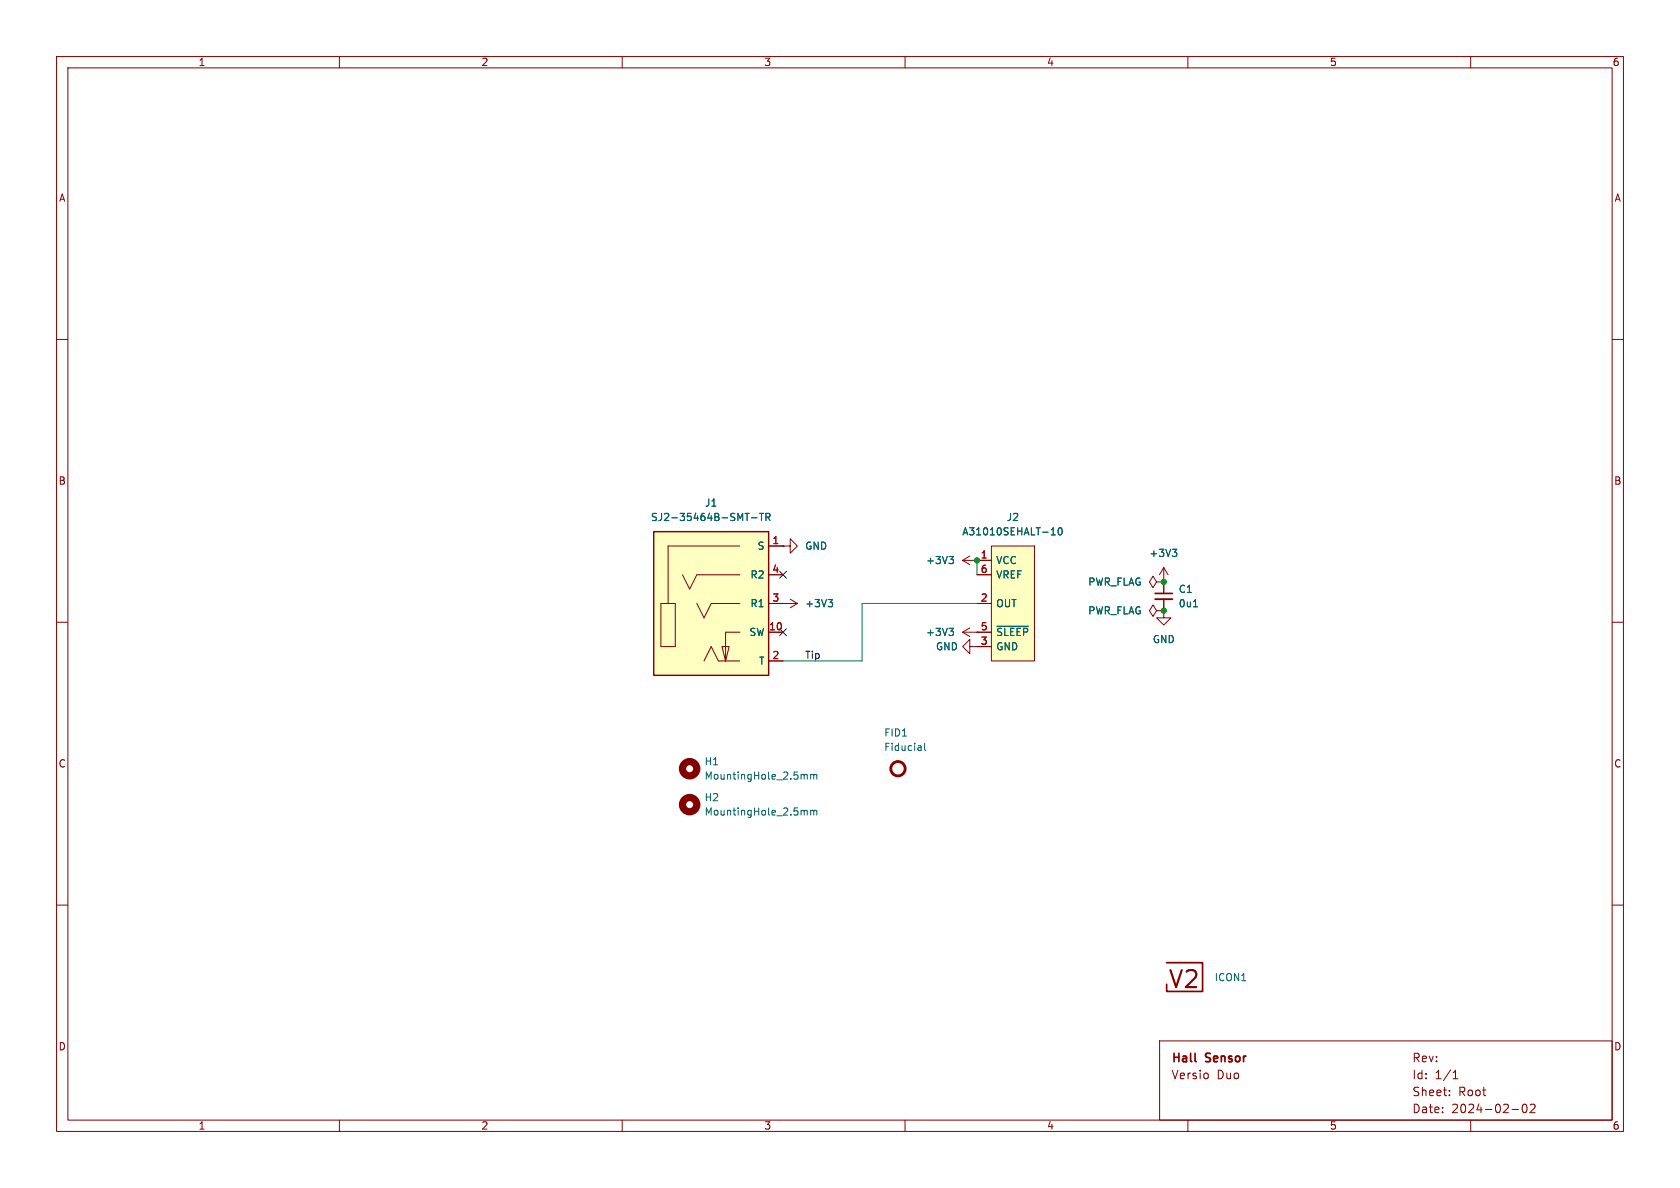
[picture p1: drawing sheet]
<svg xmlns="http://www.w3.org/2000/svg" width="297mm" height="210mm" viewBox="0 0 297 210" stroke-linecap="round" stroke-linejoin="round" font-family="sans-serif">
<g fill="none" stroke="#840000" stroke-width=".18">
<path d="M10 10h277v190h-277zM12 12h273v186h-273zM60 10v2M110 10v2M160 10v2M210 10v2M260 10v2M10 60h2M285 60h2M138.4 96.5h1.3v-1.2l1.3 1.2-1.3 1.3v-1.3M138.4 96.5h.1M170.2 99.1l1.2 .7"/>
<path d="M170.2 99.1h2.5M171.4 98.3l-1.2 .8M172.7 99.1h.1M10 110h2M138.4 106.7h.1M138.4 106.7h2.6M139.7 105.9l1.3 .8M141 106.7l-1.3 .7M170.2 111.8l1.2 .7M170.2 111.8h2.5M171.4 114.3v-1.3l-1.2 1.3 1.2 1.3v-1.3h1.3M171.4 111l-1.2 .8"/>
<path d="M172.7 111.8h.1M172.7 114.3h.1M285 110h2M10 160h2M285 160h2M60 198v2M110 198v2M160 198v2M205 184h80v14h-80zM210 198v2M213.5 189.8v.8M256.2 193.6v.1"/>
<path d="M256.2 192.8v.1M256.9 190.7h.8M256.9 189.6l.4-.4v1.5M260 198v2M267.3 196.1h1.2M269.2 195.3l.3-.1a.8 .8 0 0 1 .5 .7 .8 .8 0 0 1-.5 .8l-.3-.1-.1-.5zM270.5 195.3l.6-.1 .2 .1 .1 .3-.9 1.1h.9"/>
</g>
<path d="M211.3 187.6l.2 .1" fill="none" stroke="#840000" stroke-width=".3"/>
<path d="M167.8 98.4h.8l-.5 .5M168.3 98.9l.3 .2v.3l-.3 .2M146.4 106h.8l-.4 .5M146.9 106.5l.3 .2v.3l-.3 .3M167.8 111.1h.8l-.5 .5M168.3 111.6l.3 .2v.3l-.3 .2" fill="none" stroke="#006464" stroke-width=".18"/>
<g fill="#ffffc2">
<path d="M115.6 94h20.3v25.4h-20.3z"/>
<path d="M127.6 114.3h1.3l-.6 2.5z"/>
</g>
<path d="M115.6 94h20.3v25.4h-20.3z" fill="none" stroke="#840000" stroke-width=".25"/>
<g fill="none" stroke="#840000" stroke-width=".18">
<path d="M130.8 96.5h-12.7v10.2M135.9 96.5h2.5M116.8 106.7h2.6v7.6h-2.6zM120.6 101.6l1.3 2.5 1.3-2.5h7.6M123.2 106.7l1.3 2.5 1.2-2.5h5.1M124.5 116.8l1.2-2.5 1.3 2.5h3.8M127.6 114.3h1.3l-.6 2.5zM130.8 111.8h-2.5v5M135.9 106.7h2.5M135.9 116.8h2.5M135.9 111.8h2.5M135.9 101.6h2.5"/>
<path d="M204.5 102.9l-.7-1-.6 1 .6 1 .7-1h1.2M205.7 102.9h.1M205.7 102.9v2M205.7 105.9v2.1"/>
</g>
<path d="M132.9 91.5h.9M134.3 90.7h.7M134.6 90.7v1.3M135.4 91.4h.6l.1-.2v-.3l-.7-.2v1.3M135.7 91.4l.4 .6M211 107.3h.7" fill="none" stroke="#006464" stroke-width=".18"/>
<path d="M204.2 105.9h3.1" fill="none" stroke="#840000" stroke-width=".33"/>
<path d="M204.2 104.9h3.1" fill="none" stroke="#840000" stroke-width=".3"/>
<path d="M175.3 96.5h7.6v20.3h-7.6z" fill="#ffffc2"/>
<g fill="none" stroke="#840000" stroke-width=".18">
<path d="M135.9 96.5h2.5M138.4 96.5h.1M172.7 99.1h.1M172.7 99.1h2.6M175.3 96.5h7.6v20.3h-7.6zM135.9 106.7h2.5M135.9 111.8h2.5M135.9 101.6h2.5M135.9 116.8h2.5M138.4 106.7h.1M172.7 111.8h.1M172.7 114.3h.1"/>
<path d="M172.7 106.7h2.6M172.7 114.3h2.6M172.7 111.8h2.6M172.7 101.6h2.6M204.5 108l-.7-1.1-.6 1.1 .6 1 .7-1h1.2M205.7 102.9h.1M205.7 108v1.2h1.3l-1.3 1.3-1.2-1.3h1.2M205.7 108h.1M205.7 100.3l-.7 1.3M205.7 100.3v4.6M205.7 105.9v2.1M205.7 100.3l.8 1.3"/>
</g>
<g fill="none" stroke="#006464" stroke-width=".18">
<path d="M132.9 91.5h.9M134.3 90.7h.7M134.6 90.7v1.3M135.4 91.4h.6l.1-.2v-.3l-.7-.2v1.3M135.7 91.4l.4 .6M167.8 98.4h.8l-.5 .5M168.3 98.9l.3 .2v.3l-.3 .2M185.8 94.6h.8M186.1 93.5l.1-.2v1.3M187.2 93.4l.2-.1a.68 .68 0 0 1 .4 .6 .68 .68 0 0 1-.4 .7l-.2-.2-.1-.3zM207.3 97.1h.7l-.4 .5M207.8 97.6l.2 .2v.3l-.2 .3"/>
<path d="M146.4 106h.8l-.4 .5M146.9 106.5l.3 .2v.3l-.3 .3M167.8 111.1h.8l-.5 .5M168.3 111.6l.3 .2v.3l-.3 .2M176.2 110.7h5.6M211 107.3h.7M142.2 137h.5v.7M143.3 137l.4-.1 .2 .2M143.3 136.9v.8M143.9 137.1l.1-.2 .3 .1 .1 .7M143.9 137.1v.6M162.8 131.9l.1 .8"/>
<path d="M162.9 132.6l-.2 .1M162.9 132.1l-.2 .1M163.5 131.4v1.1l.1 .2M142.2 143.3h.5v.8M143.3 143.2v.9M143.3 143.4l.4-.2 .2 .2M143.9 143.4v.7M143.9 143.4l.1-.2 .3 .1 .1 .8"/>
</g>
<path d="M206.2 170.2h6.4v5.1h-6.4v-1.3" fill="none" stroke="#840000" stroke-width=".3"/>
<g fill="none" stroke="#840000" stroke-width="1.3">
<circle cx="121.9" cy="135.9" r="1.27"/>
<circle cx="121.9" cy="142.2" r="1.27"/>
</g>
<circle cx="158.7" cy="135.9" r="1.27" fill="none" stroke="#840000" stroke-width=".51"/>
<path d="M172.7 99.1v2.5M172.7 106.7h-20.3v10.1h-14" fill="none" stroke="#009600" stroke-width=".18"/>
<path d="M137.8 101l1.2 1.2M137.8 111.2l1.2 1.2M139 101l-1.2 1.2M139 111.2l-1.2 1.2" fill="none" stroke="#000084" stroke-width=".18"/>
<g fill="#009600" stroke="#009600" stroke-width=".18">
<circle cx="172.7" cy="99.1" r=".46"/>
<circle cx="205.7" cy="102.9" r=".46"/>
<circle cx="205.7" cy="108" r=".46"/>
</g>
<text font-size="4.2" fill="#840000" x="206.4" y="175.2">V2</text>
<g font-size="2.1" fill="#840000">
<text x="207" y="188.2">Hall</text>
<text x="207" y="191">Versio</text>
<text x="213.2" y="188.2">Sensor</text>
<text x="215.1" y="191">Duo</text>
<text x="249.6" y="188">Rev:</text>
<text x="249.6" y="191">Id:</text>
<text x="253.7" y="191">1/1</text>
<text x="249.6" y="197">Date:</text>
<text x="249.6" y="194">Sheet:</text>
<text x="256.6" y="197">2024-02-02</text>
<text x="257.8" y="194">Root</text>
</g>
<g font-size="1.8" fill="#840000">
<text x="35" y="11.9">1</text>
<text x="85" y="11.9">2</text>
<text x="135" y="11.9">3</text>
<text x="185" y="11.9">4</text>
<text x="235" y="11.9">5</text>
<text x="285" y="11.9">6</text>
<text x="10.3" y="35.9">A</text>
<text x="285.3" y="35.9">A</text>
<text x="10.3" y="85.9">B</text>
<text x="285.3" y="85.9">B</text>
<text x="10.3" y="135.9">C</text>
<text x="285.3" y="135.9">C</text>
<text x="10.3" y="185.9">D</text>
<text x="285.3" y="185.9">D</text>
<text x="35" y="199.9">1</text>
<text x="85" y="199.9">2</text>
<text x="135" y="199.9">3</text>
<text x="185" y="199.9">4</text>
<text x="235" y="199.9">5</text>
<text x="285" y="199.9">6</text>
</g>
<g font-size="1.8" fill="#006464">
<text x="124.5" y="89.8">J1</text>
<text x="115" y="92.3">SJ2-35464B-SMT-TR</text>
<text x="170" y="94.8">A31010SEHALT-10</text>
<text x="177.9" y="92.3">J2</text>
<text x="133.8" y="97.4">S</text>
<text x="142.2" y="97.4">GND</text>
<text x="163.6" y="99.9">+3V3</text>
<text x="176" y="99.9">VCC</text>
<text x="203.1" y="98.7">+3V3</text>
<text x="132.6" y="107.5">R1</text>
<text x="132.6" y="102.5">R2</text>
<text x="142.2" y="107.5">+3V3</text>
<text x="176" y="107.5">OUT</text>
<text x="176" y="102.5">VREF</text>
<text x="192.3" y="103.7">PWR_FLAG</text>
<text x="208.3" y="105">C1</text>
<text x="208.3" y="107.5">0u1</text>
<text x="132.4" y="112.6">SW</text>
<text x="163.6" y="112.6">+3V3</text>
<text x="176" y="112.6">~{SLEEP}</text>
<text x="192.3" y="108.8">PWR_FLAG</text>
<text x="203.7" y="113.9">GND</text>
<text x="134.1" y="117.7">T</text>
<text x="165.4" y="115.2">GND</text>
<text x="176" y="115.2">GND</text>
<text x="156.2" y="130.4">FID1</text>
<text x="124.5" y="135.5">H1</text>
<text x="156.2" y="132.9">Fiducial</text>
<text x="124.5" y="138">MountingHole_2.5mm</text>
<text x="124.5" y="141.8">H2</text>
<text x="124.5" y="144.4">MountingHole_2.5mm</text>
<text x="214.6" y="173.6">ICON1</text>
</g>
<g font-size="1.8" fill="#a90000">
<text x="136.5" y="96.3">1</text>
<text x="136.5" y="101.3">4</text>
<text x="173.3" y="98.8">1</text>
<text x="173.3" y="101.3">6</text>
<text x="136.5" y="106.4">3</text>
<text x="173.3" y="106.4">2</text>
<text x="135.8" y="111.5">10</text>
<text x="173.3" y="111.5">5</text>
<text x="136.5" y="116.6">2</text>
<text x="173.3" y="114">3</text>
</g>
<text font-size="1.8" fill="#0f0f0f" x="142.2" y="116.6">Tip</text>
</svg>
